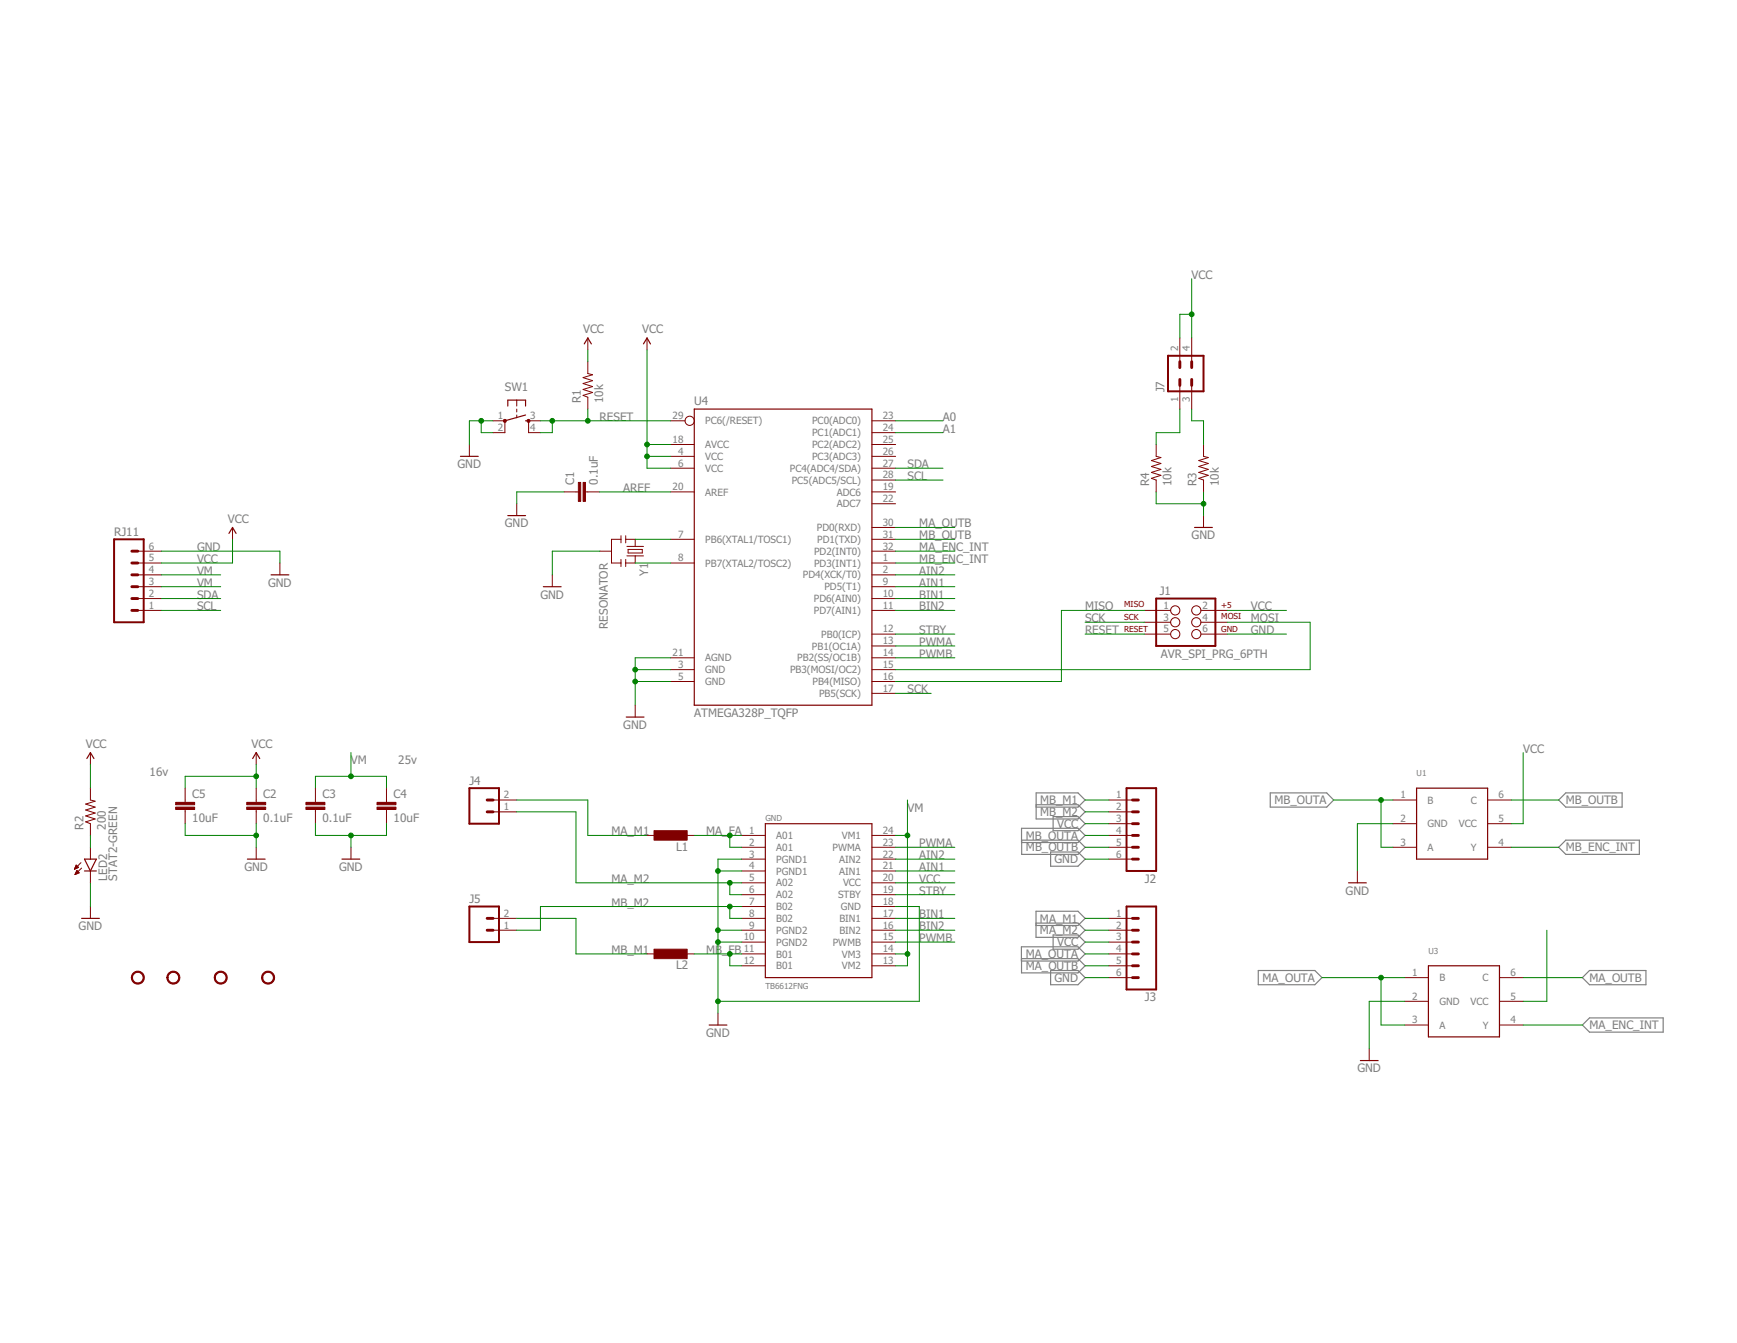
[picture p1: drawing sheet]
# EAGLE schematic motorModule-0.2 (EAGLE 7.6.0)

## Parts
C1  0.1uF  CAP0603-CAP  [0603-CAP]
C2  0.1uF  CAP0603-CAP  [0603-CAP]
C3  0.1uF  CAP0603-CAP  [0603-CAP]
C4  10uF  CAP0805  [0805]
C5  10uF  CAP0805  [0805]
GND  TB6612FNG  [SSOP24]
H1  STAND-OFFPLATED  [STAND-OFF-PLATED]
H2  STAND-OFFPLATED  [STAND-OFF-PLATED]
H3  STAND-OFFPLATED  [STAND-OFF-PLATED]
H4  STAND-OFFPLATED  [STAND-OFF-PLATED]
J1  AVR_SPI_PRG_6PTH  [2X3]
J2  M06JST-PH-6TH  [JST-PH-6-TH]
J3  M06JST-PH-6TH  [JST-PH-6-TH]
J4  M02JST-PTH-VERT  [JST-2-PTH-VERT]
J5  M02JST-PTH-VERT  [JST-2-PTH-VERT]
J7  M02X2  [2X2]
L1  L-EUL1812  [L1812]
L2  L-EUL1812  [L1812]
LED2  STAT2-GREEN  LED0603  [LED-0603]
R1  10k  RESISTOR0603  [0603-RES]
R2  200  RESISTOR0603  [0603-RES]
R3  10k  RESISTOR0603  [0603-RES]
R4  10k  RESISTOR0603  [0603-RES]
RJ11  M06RJ11  [RJ11-6P6C]
SW1  SWITCH_SPST_4_PINKMR2  [TACTILE_SWITCH_SMD-3]
U1  74LVC1G58  [SOT363]
U3  74LVC1G58  [SOT363]
U4  ATMEGA328P_TQFP  [TQFP32-08]
Y1  RESONATOR  [RESONATOR-MURATA]

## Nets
A0: J7.3 R3.2 U4.23(PC0(ADC0))
A1: J7.1 R4.2 U4.24(PC1(ADC1))
AIN1: GND.21(AIN1) U4.9(PD5(T1))
AIN2: GND.22(AIN2) U4.2(PD4(XCK/T0))
AREF: C1.2 U4.20(AREF)
BIN1: GND.17(BIN1) U4.10(PD6(AIN0))
BIN2: GND.16(BIN2) U4.11(PD7(AIN1))
GND: C1.1 C2.2 C3.2 C4.2 C5.2 GND.3(PGND1) GND.4(PGND1) GND.9(PGND2) GND.10(PGND2) GND.18(GND) J1.6 J2.6 J3.6 LED2.C R3.1 R4.1 RJ11.6 SW1.1 SW1.2 U1.2(GND) U3.2(GND) U4.3(GND) U4.5(GND) U4.21(AGND) Y1.2
MA_ENC_INT: U3.4(Y) U4.32(PD2(INT0))
MA_FA: GND.1(A01) GND.2(A01) L1.2
MA_M1: J3.1 J4.2 L1.1
MA_M2: GND.5(A02) GND.6(A02) J3.2 J4.1
MA_OUTA: J3.4 U3.1(B) U3.3(A)
MA_OUTB: J3.5 U3.6(C) U4.30(PD0(RXD))
MB_ENC_INT: U1.4(Y) U4.1(PD3(INT1))
MB_FB: GND.11(B01) GND.12(B01) L2.2
MB_M1: J2.1 J5.2 L2.1
MB_M2: GND.7(B02) GND.8(B02) J2.2 J5.1
MB_OUTA: J2.4 U1.1(B) U1.3(A)
MB_OUTB: J2.5 U1.6(C) U4.31(PD1(TXD))
MISO: J1.1 U4.16(PB4(MISO))
MOSI: J1.4 U4.15(PB3(MOSI/OC2))
N$1: U4.7(PB6(XTAL1/TOSC1)) Y1.1
N$2: U4.8(PB7(XTAL2/TOSC2)) Y1.3
N$3: LED2.A R2.1
PWMA: GND.23(PWMA) U4.13(PB1(OC1A))
PWMB: GND.15(PWMB) U4.14(PB2(SS/OC1B))
RESET: J1.5 R1.1 SW1.3 SW1.4 U4.29(PC6(/RESET))
SCK: J1.3 U4.17(PB5(SCK))
SCL: RJ11.1 U4.28(PC5(ADC5/SCL))
SDA: RJ11.2 U4.27(PC4(ADC4/SDA))
STBY: GND.19(STBY) U4.12(PB0(ICP))
VCC: C2.1 C5.1 GND.20(VCC) J1.2 J2.3 J3.3 J7.2 J7.4 R1.2 R2.2 RJ11.5 U1.5(VCC) U3.5(VCC) U4.4(VCC) U4.6(VCC) U4.18(AVCC)
VM: C3.1 C4.1 GND.13(VM2) GND.14(VM3) GND.24(VM1) RJ11.3 RJ11.4
Unconnected: U4.19(ADC6) U4.22(ADC7) U4.25(PC2(ADC2)) U4.26(PC3(ADC3))

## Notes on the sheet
- 25v
- 16v
